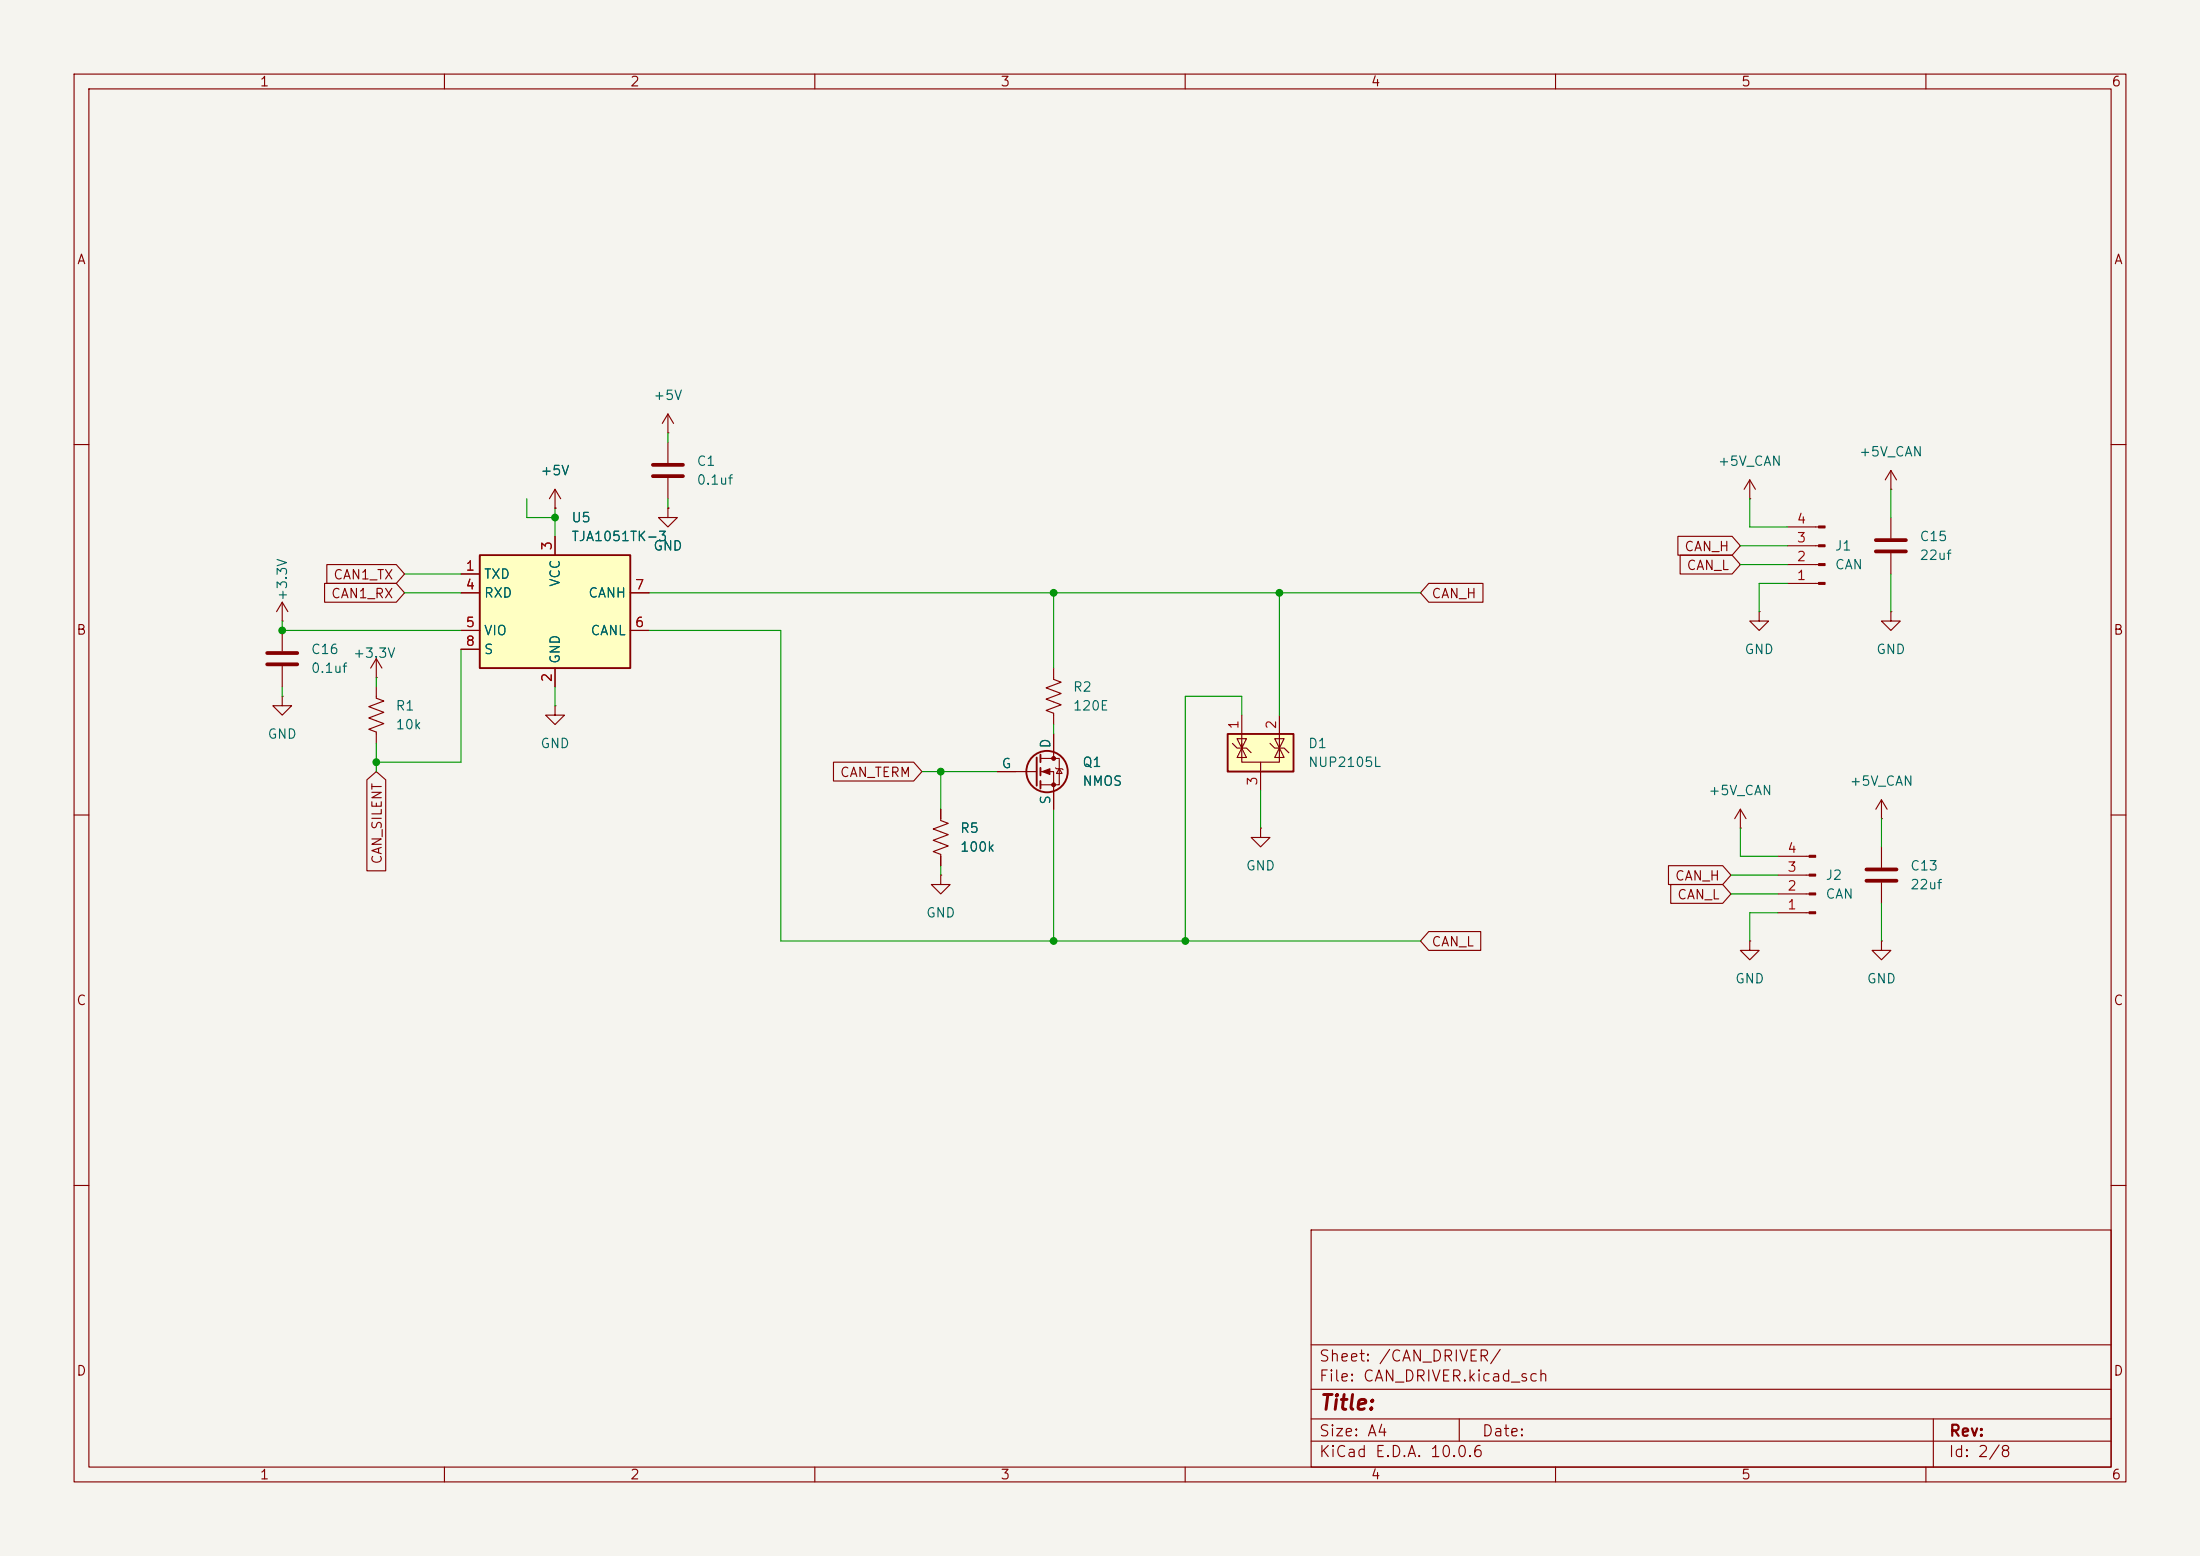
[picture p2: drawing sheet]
<svg xmlns="http://www.w3.org/2000/svg" width="297mm" height="210mm" viewBox="0 0 297 210" stroke-linecap="round" stroke-linejoin="round" font-family="sans-serif">
<path d="M0 0h297v210h-297z" fill="#f5f4ef" stroke="#f5f4ef" stroke-width=".14"/>
<g fill="none" stroke="#840000" stroke-width=".15">
<path d="M10 10h277v190h-277zM12 12h273v186h-273zM60 10v2M110 10v2M160 10v2M210 10v2M260 10v2M10 60h2M285 60h2M38.1 83.8h.1M38.1 81.3l-.8 1.3M38.1 81.3l.8 1.3"/>
<path d="M38.1 81.3v2.5M50.8 92.7v1.5l1 .4-2 .8 2 .7-2 .8 2 .8-2 .7 1 .4v1.5M74.9 95.3v1.2h1.3l-1.3 1.3-1.2-1.3h1.2M74.9 95.3h.1M10 110h2M170.2 111.8v1.2h1.2l-1.2 1.3-1.3-1.3h1.3M170.2 111.8h.1M285 110h2M254 127v1.3h1.3l-1.3 1.2-1.3-1.2h1.3M254 127h.1M10 160h2M177 166h108v32h-108z"/>
<path d="M285 160h2M60 198v2M110 198v2M160 198v2M177 194.5h108M177 191.5h108M177 187.5h108M177 181.5h108M197 191.5v3M210 198v2M260 198v2M261 191.5v6.5"/>
</g>
<path d="M165.7 99.1h8.9v5h-8.9z" fill="#ffffc2"/>
<g fill="none" stroke="#840000" stroke-width=".25">
<path d="M165.7 99.1h8.9v5h-8.9zM140 102.2v3.8M140.5 101.9v1M140.5 103.6v1M140.5 105.4v1"/>
<circle cx="141.4" cy="104.1" r="2.79"/>
</g>
<g fill="none" stroke="#840000" stroke-width=".15">
<path d="M90.2 58.4h.1M90.2 55.9v2.5M90.2 59.7v2.8M90.2 55.9l-.8 1.3M90.2 55.9l.7 1.3M74.9 68.6h.1M74.9 66l-.7 1.3M74.9 66l.8 1.3M74.9 66v2.6M90.2 68.6v1.3h1.2l-1.2 1.2-1.3-1.2h1.3M90.2 68.6h.1M90.2 64.5v2.8"/>
<path d="M236.2 67.3h.1M236.2 64.8l-.7 1.2M236.2 64.8l.8 1.2M236.2 64.8v2.5M241.3 78.7h4.2M241.3 76.2h4.2M241.3 73.7h4.2M241.3 71.1h4.2M255.3 66h.1M255.3 63.5v2.5M255.3 69.9v2.7M255.3 74.7v2.8"/>
<path d="M255.3 63.5l-.8 1.3M255.3 63.5l.7 1.3M38.1 94v1.3h1.3l-1.3 1.2-1.3-1.2h1.3M38.1 94h.1M38.1 85.1v2.8M38.1 89.9v2.8M50.8 91.4h.1M50.8 88.9l-.8 1.3M50.8 88.9l.8 1.3M50.8 88.9v2.5M142.2 90.2v1.5l1.1 .4-2.1 .7 2.1 .8-2.1 .8 2.1 .7-2.1 .8 1 .4v1.5M142.2 99.1v3.3"/>
<path d="M167.6 96.5v4.5M172.1 99.7h1.3l-.7 1.3zM172.7 96.5v4.5M237.5 82.6v1.2h1.3l-1.3 1.3-1.3-1.3h1.3M237.5 82.6h.1M255.3 82.6v1.2h1.2l-1.2 1.3-1.3-1.3h1.3M255.3 82.6h.1M127 118.1v1.3h1.3l-1.3 1.3-1.3-1.3h1.3M127 118.1h.1M127 109.2v1.5l1 .4-2 .8 2 .7-2 .8 2 .8-2 .7 1 .4v1.5M134.6 104.1h5.4M140.5 102.4h2.5v3.5h-2.5"/>
<path d="M140.5 104.1h1.7v5.1M142.5 103.6l.1 .2h.8l.1 .1M143 103.8l.4 .6h-.8zM166.4 100.3l.6 .7h1.3l.6 .6M167.6 101v1.9h5.1v-1.9M167.6 101l.7 1.2h-1.3zM167.6 100.3v.7l.7-1.3h-1.3l.6 1.3M170.2 102.9v3.8M171.4 100.3l.7 .7h1.3l.6 .6M172.7 101l.7 1.2h-1.3zM234.9 111.8h.1M234.9 109.2l-.7 1.3"/>
<path d="M234.9 109.2l.8 1.3M234.9 109.2v2.6M240 118.1h4.2M240 115.6h4.2M254 110.5h.1M254 108v2.5M254 114.3v2.8M254 119.1v2.8M254 108l-.8 1.2M254 108l.8 1.2M236.2 127v1.3h1.3l-1.3 1.2-1.3-1.2h1.3M236.2 127h.1"/>
<path d="M240 123.2h4.2M240 120.7h4.2"/>
</g>
<path d="M88.1 62.7h4.1M88.1 64.3h4.1M253.2 74.4h4.1M253.2 72.9h4.1M36.1 88.1h4M36.1 89.7h4M252 118.9h4M252 117.3h4" fill="none" stroke="#840000" stroke-width=".51"/>
<g fill="#840000" stroke="#840000" stroke-width=".15">
<path d="M244.2 123.1h.9v.2h-.9z"/>
<path d="M244.2 120.5h.9v.3h-.9z"/>
<path d="M244.2 118h.9v.2h-.9z"/>
<path d="M244.2 115.4h.9v.3h-.9z"/>
<path d="M245.5 78.6h.9v.3h-.9z"/>
<path d="M245.5 76.1h.9v.2h-.9z"/>
<path d="M245.5 73.5h.9v.3h-.9z"/>
<path d="M245.5 71h.9v.2h-.9z"/>
<path d="M140.7 104.1l1-.3v.7z"/>
<circle cx="142.2" cy="102.4" r=".25"/>
<circle cx="142.2" cy="105.9" r=".25"/>
</g>
<path d="M64.8 74.9h20.3v15.3h-20.3z" fill="#ffffc2"/>
<path d="M64.8 74.9h20.3v15.3h-20.3z" fill="none" stroke="#840000" stroke-width=".25"/>
<g fill="none" stroke="#840000" stroke-width=".15">
<path d="M43.8 78.7h9.7l1.1 1.3-1.1 1.3h-9.7zM44.1 76.2h9.4l1.1 1.3-1.1 1.2h-9.4zM62.2 77.5h2.6M74.9 68.6h.1M74.9 72.4v2.5M90.2 68.6h.1M192.9 78.7h7.3v2.6h-7.3l-1.1-1.3zM226.5 72.4h7.3l1.1 1.3-1.1 1.2h-7.3zM226.8 74.9h7l1.1 1.3-1.1 1.3h-7zM62.2 80h2.6M62.2 85.1h2.6M62.2 87.6h2.6"/>
<path d="M74.9 90.2v2.5M85.1 80h2.5M85.1 85.1h2.5M142.2 99.1v2.5M49.5 105.3l1.3-1.2 1.3 1.2v12.2h-2.6zM112.5 102.9h10.8l1.2 1.2-1.2 1.3h-10.8zM127 109.2v1.3M127 115.6v1.2M134.6 104.1h2.6M142.2 106.7v2.5M225.2 116.8h7.4l1.1 1.3-1.1 1.3h-7.4zM225.5 119.4h7.1l1.1 1.3-1.1 1.2h-7.1z"/>
<path d="M192.9 125.7h7v2.6h-7l-1.1-1.3z"/>
</g>
<g fill="none" stroke="#009600" stroke-width=".15">
<path d="M90.2 58.4v1.3M54.6 77.5h7.6M71.1 67.3v2.6h3.8M74.9 68.6v3.8M90.2 67.3v1.3M234.9 76.2h6.4M234.9 73.7h6.4M236.2 67.3v3.8h5.1M241.3 78.7h-3.8v3.9M255.3 66v3.9M255.3 77.5v5.1M38.1 83.8v1.3h24.1"/>
<path d="M38.1 92.7v1.3M50.8 91.4v1.3M54.6 80h7.6M62.2 87.6v15.3h-11.4M74.9 92.7v2.6M87.6 85.1h17.8v41.9h86.4M87.6 80h104.2M142.2 80v10.2M142.2 97.8v1.3M167.6 96.5v-2.5h-7.6v33M172.7 80v16.5M50.8 100.3v3.8"/>
<path d="M124.5 104.1h10.1M127 104.1v5.1M127 116.8v1.3M142.2 109.2v17.8M170.2 106.7v5.1M233.7 118.1h6.3M234.9 111.8v3.8h5.1M254 110.5v3.8M233.7 120.7h6.3M240 123.2h-3.8v3.8M254 121.9v5.1"/>
</g>
<g fill="#009600" stroke="#009600" stroke-width=".14">
<circle cx="127" cy="104.1" r=".46"/>
<circle cx="172.7" cy="80" r=".46"/>
<circle cx="142.2" cy="80" r=".46"/>
<circle cx="160" cy="127" r=".46"/>
<circle cx="142.2" cy="127" r=".46"/>
<circle cx="50.8" cy="102.9" r=".46"/>
<circle cx="74.9" cy="69.9" r=".46"/>
<circle cx="38.1" cy="85.1" r=".46"/>
</g>
<text font-size="2" fill="#840000" x="178" y="190.8">Title:</text>
<g font-size="1.5" fill="#840000">
<text x="178" y="184.1">Sheet: /CAN_DRIVER/</text>
<text x="178" y="186.8">File: CAN_DRIVER.kicad_sch</text>
<text x="178" y="197">KiCad E.D.A. 10.0.6</text>
<text x="178" y="194.2">Size: A4</text>
<text x="200" y="194.2">Date:</text>
<text x="263" y="197">Id: 2/8</text>
<text x="263" y="194.2">Rev:</text>
</g>
<g font-size="1.3" fill="#840000">
<text x="35" y="12">1</text>
<text x="85" y="12">2</text>
<text x="135" y="12">3</text>
<text x="185" y="12">4</text>
<text x="235" y="12">5</text>
<text x="285" y="12">6</text>
<text x="10.3" y="36">A</text>
<text x="285.3" y="36">A</text>
<text x="227.3" y="74.7">CAN_H</text>
<text x="227.6" y="77.3">CAN_L</text>
<text x="44.6" y="81.1">CAN1_RX</text>
<text x="44.9" y="78.5">CAN1_TX</text>
<text x="193.2" y="81.1">CAN_H</text>
<text x="10.2" y="86">B</text>
<text x="285.2" y="86">B</text>
<text x="113.3" y="105.2">CAN_TERM</text>
<text x="51.9" y="116.7" transform="rotate(-90 51.9 116.7)">CAN_SILENT</text>
<text x="226" y="119.2">CAN_H</text>
<text x="226.3" y="121.7">CAN_L</text>
<text x="193.2" y="128.1">CAN_L</text>
<text x="10.2" y="136">C</text>
<text x="285.2" y="136">C</text>
<text x="10.2" y="186">D</text>
<text x="285.2" y="186">D</text>
<text x="35" y="200">1</text>
<text x="85" y="200">2</text>
<text x="135" y="200">3</text>
<text x="185" y="200">4</text>
<text x="235" y="200">5</text>
<text x="285" y="200">6</text>
</g>
<g font-size="1.3" fill="#006464">
<text x="88.1" y="54.3">+5V</text>
<text x="72.9" y="64.5">+5V</text>
<text x="94" y="63.2">C1</text>
<text x="94" y="65.7">0.1uf</text>
<text x="231.8" y="63.2">+5V_CAN</text>
<text x="250.9" y="61.9">+5V_CAN</text>
<text x="77.1" y="70.8">U5</text>
<text x="77.1" y="73.4">TJA1051TK-3</text>
<text x="88.1" y="74.6">GND</text>
<text x="247.6" y="74.6">J1</text>
<text x="247.6" y="77.2">CAN</text>
<text x="259.1" y="73.4">C15</text>
<text x="259.1" y="75.9">22uf</text>
<text x="39.1" y="81.2" transform="rotate(-90 39.1 81.2)">+3.3V</text>
<text x="65.3" y="78.4">TXD</text>
<text x="65.3" y="81">RXD</text>
<text x="75.9" y="79.3" transform="rotate(-90 75.9 79.3)">VCC</text>
<text x="79.3" y="81">CANH</text>
<text x="41.9" y="88.6">C16</text>
<text x="47.6" y="89.1">+3.3V</text>
<text x="65.3" y="86.1">VIO</text>
<text x="65.3" y="88.6">S</text>
<text x="75.9" y="89.7" transform="rotate(-90 75.9 89.7)">GND</text>
<text x="79.6" y="86.1">CANL</text>
<text x="235.4" y="88.6">GND</text>
<text x="253.2" y="88.6">GND</text>
<text x="41.9" y="91.1">0.1uf</text>
<text x="144.8" y="93.7">R2</text>
<text x="36" y="100">GND</text>
<text x="53.3" y="96.2">R1</text>
<text x="53.3" y="98.8">10k</text>
<text x="72.9" y="101.3">GND</text>
<text x="142.1" y="101.1" transform="rotate(-90 142.1 101.1)">D</text>
<text x="144.8" y="96.2">120E</text>
<text x="176.5" y="101.3">D1</text>
<text x="135.1" y="104">G</text>
<text x="146" y="103.8">Q1</text>
<text x="146" y="106.4">NMOS</text>
<text x="176.5" y="103.8">NUP2105L</text>
<text x="230.6" y="107.6">+5V_CAN</text>
<text x="249.6" y="106.4">+5V_CAN</text>
<text x="129.5" y="112.7">R5</text>
<text x="142.1" y="108.7" transform="rotate(-90 142.1 108.7)">S</text>
<text x="129.5" y="115.3">100k</text>
<text x="168.1" y="117.8">GND</text>
<text x="246.4" y="119.1">J2</text>
<text x="257.8" y="117.8">C13</text>
<text x="124.9" y="124.2">GND</text>
<text x="246.4" y="121.6">CAN</text>
<text x="257.8" y="120.3">22uf</text>
<text x="234.2" y="133">GND</text>
<text x="251.9" y="133">GND</text>
</g>
<g font-size="1.3" fill="#a90000">
<text x="242.5" y="71">4</text>
<text x="62.8" y="77.3">1</text>
<text x="74.8" y="74.4" transform="rotate(-90 74.8 74.4)">3</text>
<text x="242.5" y="76.1">2</text>
<text x="242.5" y="73.5">3</text>
<text x="62.8" y="79.9">4</text>
<text x="85.6" y="79.9">7</text>
<text x="242.5" y="78.6">1</text>
<text x="62.8" y="85">5</text>
<text x="62.8" y="87.5">8</text>
<text x="85.6" y="85">6</text>
<text x="74.8" y="92.2" transform="rotate(-90 74.8 92.2)">2</text>
<text x="167.5" y="98.5" transform="rotate(-90 167.5 98.5)">1</text>
<text x="172.6" y="98.5" transform="rotate(-90 172.6 98.5)">2</text>
<text x="170" y="106.1" transform="rotate(-90 170 106.1)">3</text>
<text x="241.2" y="118">3</text>
<text x="241.2" y="115.4">4</text>
<text x="241.2" y="123.1">1</text>
<text x="241.2" y="120.5">2</text>
</g>
</svg>
